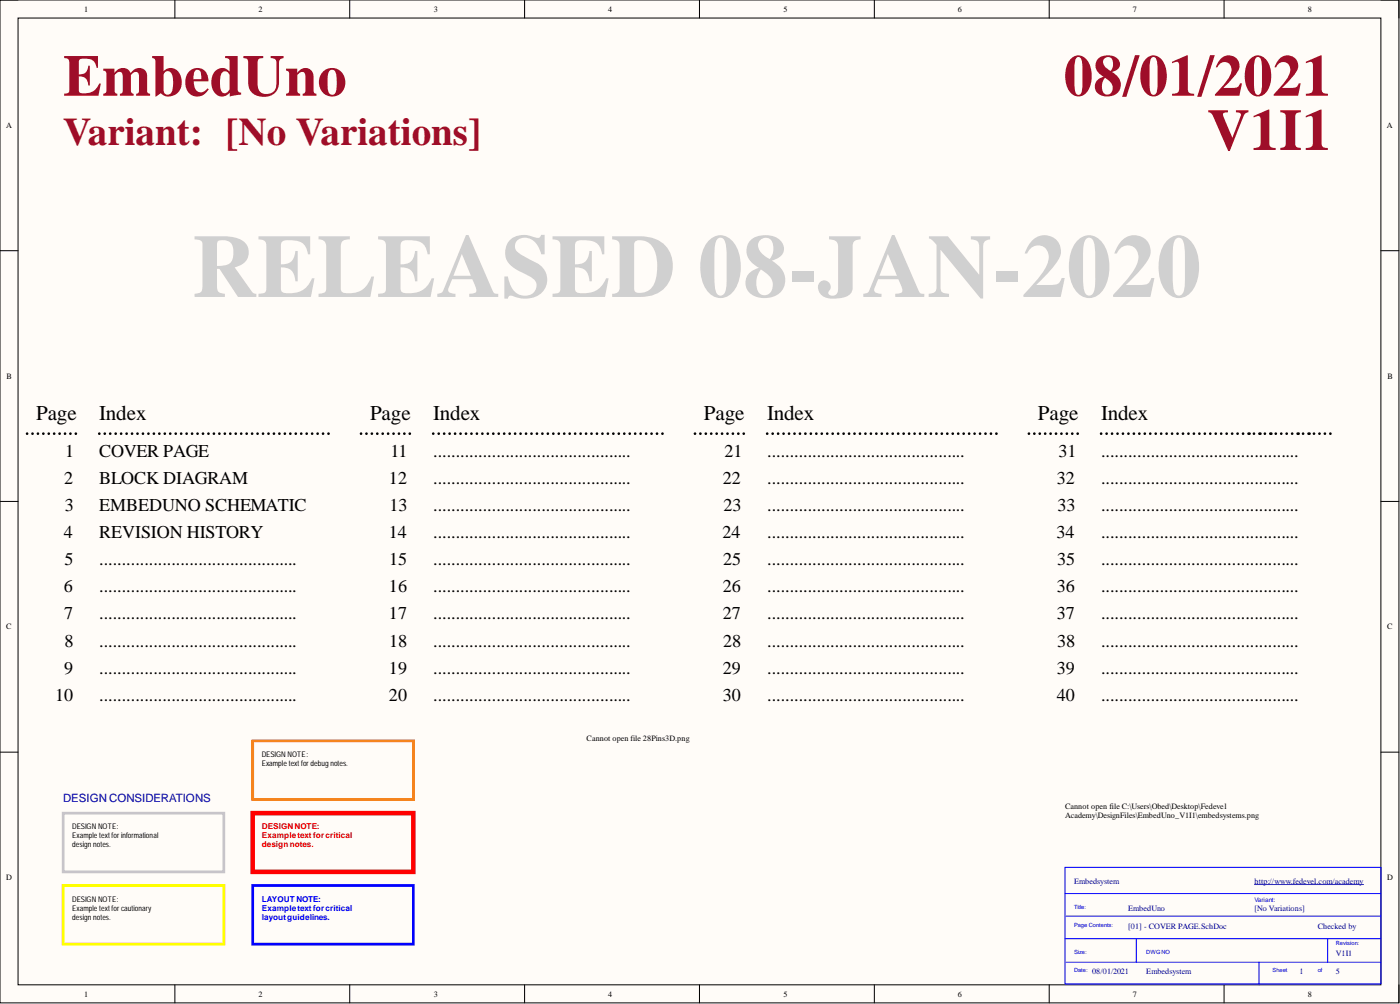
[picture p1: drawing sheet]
<svg xmlns="http://www.w3.org/2000/svg" width="393mm" height="282mm" viewBox="0 0 393 282" stroke-linecap="round" stroke-linejoin="round" font-family="sans-serif">
<path d="M0 0h393v281.6h-393z" fill-rule="evenodd" fill="#fffcf8"/>
<path d="M0 0h393v281.6h-393z" fill="none" stroke="#000" stroke-width=".28"/>
<path d="M5.1 5.1h382.9v271.4h-382.9z" fill-rule="evenodd" fill="#fffcf8"/>
<g fill="none" stroke="#000" stroke-width=".28">
<path d="M0 0h5.1M49.1 0v5.1M98.3 0v5.1M147.4 0v5.1M196.5 0v5.1M245.7 0v5.1M294.8 0v5.1M343.9 0v5.1M388 0h5v5.1M5.1 5.1h382.9v271.4h-382.9zM0 70.4h5.1M388 70.4h5"/>
<path d="M0 140.8h5.1M388 140.8h5M0 211.2h5.1M388 211.2h5M49.1 276.5v5.1M98.3 276.5v5.1M147.4 276.5v5.1M196.5 276.5v5.1M245.7 276.5v5.1M294.8 276.5v5.1M343.9 276.5v5.1M393 276.5v5.1"/>
</g>
<path d="M299.2 243.5h88.8v32.7h-88.8zM299.2 250.9h88.8M299.5 257.2h88.5M299.2 263.5h88.8M299.5 270.1h88.5M319.3 263.5v6.6M353.7 270.1v6.4M373 263.5v6.6" fill="none" stroke="#00f" stroke-width=".28"/>
<path d="M352.5 248.3h30.6" fill="none" stroke="#000080" stroke-width=".28"/>
<g fill="none" stroke="#000" stroke-width=".76">
<path d="M7.6 121.8h.1M9.1 121.8h.1M10.7 121.8h.1M12.2 121.8h.1M13.7 121.8h.1M15.2 121.8h.1M16.7 121.8h.1M18.3 121.8h.1M19.8 121.8h.1M21.3 121.8h.1M27.9 121.8h.1M29.4 121.8h.1"/>
<path d="M31 121.8h.1M32.5 121.8h.1M34 121.8h.1M35.6 121.8h.1M37.1 121.8h.1M38.6 121.8h.1M40.2 121.8h.1M41.7 121.8h.1M43.2 121.8h.1M44.8 121.8h.1M46.3 121.8h.1M47.8 121.8h.1"/>
<path d="M49.4 121.8h.1M50.9 121.8h.1M52.4 121.8h.1M54 121.8h.1M55.5 121.8h.1M57 121.8h.1M58.6 121.8h.1M60.1 121.8h.1M61.6 121.8h.1M63.2 121.8h.1M64.7 121.8h.1M66.2 121.8h.1"/>
<path d="M67.8 121.8h.1M69.3 121.8h.1M70.8 121.8h.1M72.4 121.8h.1M73.9 121.8h.1M75.4 121.8h.1M77 121.8h.1M78.5 121.8h.1M80 121.8h.1M81.6 121.8h.1M83.1 121.8h.1M84.6 121.8h.1"/>
<path d="M86.2 121.8h.1M87.7 121.8h.1M89.2 121.8h.1M90.8 121.8h.1M92.3 121.8h.1M101.4 121.8h.1M103 121.8h.1M104.5 121.8h.1M106 121.8h.1M107.5 121.8h.1M109 121.8h.1M110.6 121.8h.1"/>
<path d="M112.1 121.8h.1M113.6 121.8h.1M115.1 121.8h.1M121.7 121.8h.1M123.3 121.8h.1M124.8 121.8h.1M126.3 121.8h.1M127.9 121.8h.1M129.4 121.8h.1M130.9 121.8h.1M132.5 121.8h.1M134 121.8h.1"/>
<path d="M135.5 121.8h.1M137.1 121.8h.1M138.6 121.8h.1M140.1 121.8h.1M141.7 121.8h.1M143.2 121.8h.1M144.7 121.8h.1M146.3 121.8h.1M147.8 121.8h.1M149.3 121.8h.1M150.9 121.8h.1M152.4 121.8h.1"/>
<path d="M153.9 121.8h.1M155.5 121.8h.1M157 121.8h.1M158.5 121.8h.1M160.1 121.8h.1M161.6 121.8h.1M163.1 121.8h.1M164.7 121.8h.1M166.2 121.8h.1M167.7 121.8h.1M169.3 121.8h.1M170.8 121.8h.1"/>
<path d="M172.3 121.8h.1M173.9 121.8h.1M175.4 121.8h.1M176.9 121.8h.1M178.5 121.8h.1M180 121.8h.1M181.5 121.8h.1M183.1 121.8h.1M184.6 121.8h.1M186.1 121.8h.1M195.3 121.8h.1M196.8 121.8h.1"/>
<path d="M198.3 121.8h.1M199.8 121.8h.1M201.3 121.8h.1M202.9 121.8h.1M204.4 121.8h.1M205.9 121.8h.1M207.4 121.8h.1M209 121.8h.1M215.5 121.8h.1M217.1 121.8h.1M218.6 121.8h.1M220.2 121.8h.1"/>
<path d="M221.7 121.8h.1M223.2 121.8h.1M224.7 121.8h.1M226.3 121.8h.1M227.8 121.8h.1M229.4 121.8h.1M230.9 121.8h.1M232.4 121.8h.1M233.9 121.8h.1M235.5 121.8h.1M237 121.8h.1M238.5 121.8h.1"/>
<path d="M240.1 121.8h.1M241.6 121.8h.1M243.2 121.8h.1M244.7 121.8h.1M246.2 121.8h.1M247.7 121.8h.1M249.3 121.8h.1M250.8 121.8h.1M252.3 121.8h.1M253.9 121.8h.1M255.4 121.8h.1M257 121.8h.1"/>
<path d="M258.5 121.8h.1M260 121.8h.1M261.5 121.8h.1M263.1 121.8h.1M264.6 121.8h.1M266.1 121.8h.1M267.7 121.8h.1M269.2 121.8h.1M270.7 121.8h.1M272.3 121.8h.1M273.8 121.8h.1M275.3 121.8h.1"/>
<path d="M276.9 121.8h.1M278.4 121.8h.1M279.9 121.8h.1M289.1 121.8h.1M290.6 121.8h.1M292.1 121.8h.1M293.6 121.8h.1M295.2 121.8h.1M296.7 121.8h.1M298.2 121.8h.1M299.7 121.8h.1M301.3 121.8h.1"/>
<path d="M302.8 121.8h.1M309.4 121.8h.1M310.9 121.8h.1M312.4 121.8h.1M314 121.8h.1M315.5 121.8h.1M317 121.8h.1M318.6 121.8h.1M320.1 121.8h.1M321.6 121.8h.1M323.2 121.8h.1M324.7 121.8h.1"/>
<path d="M326.2 121.8h.1M327.8 121.8h.1M329.3 121.8h.1M330.8 121.8h.1M332.4 121.8h.1M333.9 121.8h.1M335.4 121.8h.1M337 121.8h.1M338.5 121.8h.1M340 121.8h.1M341.6 121.8h.1M343.1 121.8h.1"/>
<path d="M344.6 121.8h.1M346.2 121.8h.1M347.7 121.8h.1M349.2 121.8h.1M352.3 121.8h.1M355.4 121.8h.1M358.4 121.8h.1M360 121.8h.1M361.5 121.8h.1M363 121.8h.1M366.1 121.8h.1M369.2 121.8h.1"/>
<path d="M370.7 121.8h.1M372.2 121.8h.1M373.8 121.8h.1"/>
</g>
<g fill="#000">
<circle cx="350.8" cy="121.8" r=".38"/>
<circle cx="353.9" cy="121.8" r=".38"/>
<circle cx="356.9" cy="121.8" r=".38"/>
<circle cx="364.6" cy="121.8" r=".38"/>
<circle cx="367.6" cy="121.8" r=".38"/>
</g>
<path d="M17.8 228.3h45.1v16.5h-45.1z" fill="none" stroke="#c6c3c6" stroke-width=".76"/>
<path d="M17.8 248.6h45.1v16.5h-45.1z" fill="none" stroke="#ff0" stroke-width=".76"/>
<path d="M71 228.3h45.1v16.5h-45.1z" fill="none" stroke="#f00" stroke-width="1.3"/>
<path d="M71 248.6h45.1v16.5h-45.1z" fill="none" stroke="#00f" stroke-width=".76"/>
<path d="M71 208h45.1v16.5h-45.1z" fill="none" stroke="#fd8300" stroke-width=".76"/>
<text font-size="25.2" fill="#d0d0d0" x="54" y="83.4">RELEASED 08-JAN-2020</text>
<g font-size="16.5" fill="#9e0e29">
<text x="17.8" y="26.9">EmbedUno</text>
<text x="298.9" y="26.9">08/01/2021</text>
<text x="339.2" y="42.1">V1I1</text>
</g>
<text font-size="11" fill="#9e0e29" x="17.8" y="40.7">Variant: [No Variations]</text>
<g font-size="5.9">
<text x="10.1" y="117.9">Page</text>
<text x="27.9" y="117.9">Index</text>
<text x="104" y="117.9">Page</text>
<text x="121.7" y="117.9">Index</text>
<text x="197.8" y="117.9">Page</text>
<text x="215.5" y="117.9">Index</text>
<text x="291.6" y="117.9">Page</text>
<text x="309.4" y="117.9">Index</text>
</g>
<g font-size="5.1">
<text x="18.3" y="128.3">1</text>
<text x="27.9" y="128.3">COVER PAGE</text>
<text x="109.7" y="128.3">11</text>
<text x="121.7" y="128.3">............................................</text>
<text x="203.5" y="128.3">21</text>
<text x="215.5" y="128.3">............................................</text>
<text x="297.4" y="128.3">31</text>
<text x="309.4" y="128.3">............................................</text>
<text x="18" y="135.9">2</text>
<text x="27.9" y="135.9">BLOCK DIAGRAM</text>
<text x="109.3" y="135.9">12</text>
<text x="121.7" y="135.9">............................................</text>
<text x="203.1" y="135.9">22</text>
<text x="215.5" y="135.9">............................................</text>
<text x="296.9" y="135.9">32</text>
<text x="309.4" y="135.9">............................................</text>
<text x="18.2" y="143.5">3</text>
<text x="27.9" y="143.5">EMBEDUNO SCHEMATIC</text>
<text x="109.5" y="143.5">13</text>
<text x="121.7" y="143.5">............................................</text>
<text x="203.3" y="143.5">23</text>
<text x="215.5" y="143.5">............................................</text>
<text x="297.1" y="143.5">33</text>
<text x="309.4" y="143.5">............................................</text>
<text x="17.9" y="151.1">4</text>
<text x="27.9" y="151.1">REVISION HISTORY</text>
<text x="109.2" y="151.1">14</text>
<text x="121.7" y="151.1">............................................</text>
<text x="203" y="151.1">24</text>
<text x="215.5" y="151.1">............................................</text>
<text x="296.9" y="151.1">34</text>
<text x="309.4" y="151.1">............................................</text>
<text x="18.1" y="158.7">5</text>
<text x="27.9" y="158.7">............................................</text>
<text x="109.4" y="158.7">15</text>
<text x="121.7" y="158.7">............................................</text>
<text x="203.2" y="158.7">25</text>
<text x="215.5" y="158.7">............................................</text>
<text x="297" y="158.7">35</text>
<text x="309.4" y="158.7">............................................</text>
<text x="17.9" y="166.3">6</text>
<text x="27.9" y="166.3">............................................</text>
<text x="109.3" y="166.3">16</text>
<text x="121.7" y="166.3">............................................</text>
<text x="203.1" y="166.3">26</text>
<text x="215.5" y="166.3">............................................</text>
<text x="296.9" y="166.3">36</text>
<text x="309.4" y="166.3">............................................</text>
<text x="18" y="173.9">7</text>
<text x="27.9" y="173.9">............................................</text>
<text x="109.3" y="173.9">17</text>
<text x="121.7" y="173.9">............................................</text>
<text x="203.1" y="173.9">27</text>
<text x="215.5" y="173.9">............................................</text>
<text x="296.9" y="173.9">37</text>
<text x="309.4" y="173.9">............................................</text>
<text x="18.1" y="181.5">8</text>
<text x="27.9" y="181.5">............................................</text>
<text x="109.4" y="181.5">18</text>
<text x="121.7" y="181.5">............................................</text>
<text x="203.2" y="181.5">28</text>
<text x="215.5" y="181.5">............................................</text>
<text x="297" y="181.5">38</text>
<text x="309.4" y="181.5">............................................</text>
<text x="18" y="189.1">9</text>
<text x="27.9" y="189.1">............................................</text>
<text x="109.3" y="189.1">19</text>
<text x="121.7" y="189.1">............................................</text>
<text x="203.1" y="189.1">29</text>
<text x="215.5" y="189.1">............................................</text>
<text x="296.9" y="189.1">39</text>
<text x="309.4" y="189.1">............................................</text>
<text x="15.5" y="196.8">10</text>
<text x="27.9" y="196.8">............................................</text>
<text x="109.3" y="196.8">20</text>
<text x="121.7" y="196.8">............................................</text>
<text x="203.1" y="196.8">30</text>
<text x="215.5" y="196.8">............................................</text>
<text x="296.9" y="196.8">40</text>
<text x="309.4" y="196.8">............................................</text>
</g>
<text font-size="3.2" fill="#000080" x="17.8" y="225.1">DESIGN CONSIDERATIONS</text>
<g font-size="2.3">
<text x="23.7" y="3.3">1</text>
<text x="72.6" y="3.3">2</text>
<text x="121.9" y="3.3">3</text>
<text x="170.9" y="3.3">4</text>
<text x="220.1" y="3.3">5</text>
<text x="269.1" y="3.3">6</text>
<text x="318.3" y="3.3">7</text>
<text x="367.4" y="3.3">8</text>
<text x="1.7" y="35.9">A</text>
<text x="389.7" y="35.9">A</text>
<text x="1.9" y="106.4">B</text>
<text x="389.8" y="106.4">B</text>
<text x="1.8" y="176.7">C</text>
<text x="389.8" y="176.7">C</text>
<text x="164.8" y="208">Cannot open file 28Pins3D.png</text>
<text x="299.2" y="227.2">Cannot open file C:\Users\Obed\Desktop\Fedevel</text>
<text x="299.2" y="229.7">Academy\DesignFiles\EmbedUno_V1I1\embedsystems.png</text>
<text x="1.8" y="247.1">D</text>
<text x="389.8" y="247.1">D</text>
<text x="23.7" y="279.8">1</text>
<text x="72.6" y="279.8">2</text>
<text x="121.9" y="279.8">3</text>
<text x="170.9" y="279.8">4</text>
<text x="220.1" y="279.8">5</text>
<text x="269.1" y="279.8">6</text>
<text x="318.3" y="279.8">7</text>
<text x="367.4" y="279.8">8</text>
</g>
<g font-size="2.3" fill="#f00">
<text x="73.5" y="232.9">DESIGNNOTE:</text>
<text x="73.5" y="235.4">Exampletext forcritical</text>
<text x="73.5" y="237.9">designnotes.</text>
</g>
<g font-size="2.3" fill="#000080">
<text x="301.8" y="248.1">Embedsystem</text>
<text x="352.5" y="248.1">http://www.fedevel.com/academy</text>
<text x="317" y="255.7">EmbedUno</text>
<text x="352.5" y="255.7">[No Variations]</text>
<text x="317" y="260.8">[01] - COVER PAGE.SchDoc</text>
<text x="370.2" y="260.8">Checked by</text>
<text x="375.3" y="268.4">V1I1</text>
<text x="306.8" y="273.4">08/01/2021</text>
<text x="322" y="273.4">Embedsystem</text>
<text x="365.2" y="273.4">1</text>
<text x="375.3" y="273.4">5</text>
</g>
<g font-size="2.3" fill="#00f">
<text x="73.5" y="253.1">LAYOUT NOTE:</text>
<text x="73.5" y="255.7">Exampletext forcritical</text>
<text x="73.5" y="258.2">layoutguidelines.</text>
</g>
<g font-size="2.2">
<text x="73.5" y="212.6">DESIGN NOTE:</text>
<text x="73.5" y="215.1">Example text for debug notes.</text>
<text x="20.3" y="232.9">DESIGN NOTE:</text>
<text x="20.3" y="235.4">Example text for informational</text>
<text x="20.3" y="237.9">design notes.</text>
<text x="20.3" y="253.1">DESIGN NOTE:</text>
<text x="20.3" y="255.7">Example text for cautionary</text>
<text x="20.3" y="258.2">design notes.</text>
</g>
<text font-size="1.8" fill="#00f" x="352.5" y="253.2">Variant:</text>
<g font-size="1.6" fill="#00f">
<text x="301.8" y="255.1">Title:</text>
<text x="301.8" y="260.2">Page Contents:</text>
<text x="301.8" y="267.8">Size:</text>
<text x="322" y="267.8">DWGNO</text>
<text x="375.3" y="265.2">Revision:</text>
<text x="301.8" y="272.8">Date:</text>
<text x="357.5" y="272.8">Sheet</text>
<text x="370.2" y="272.8">of</text>
</g>
</svg>
